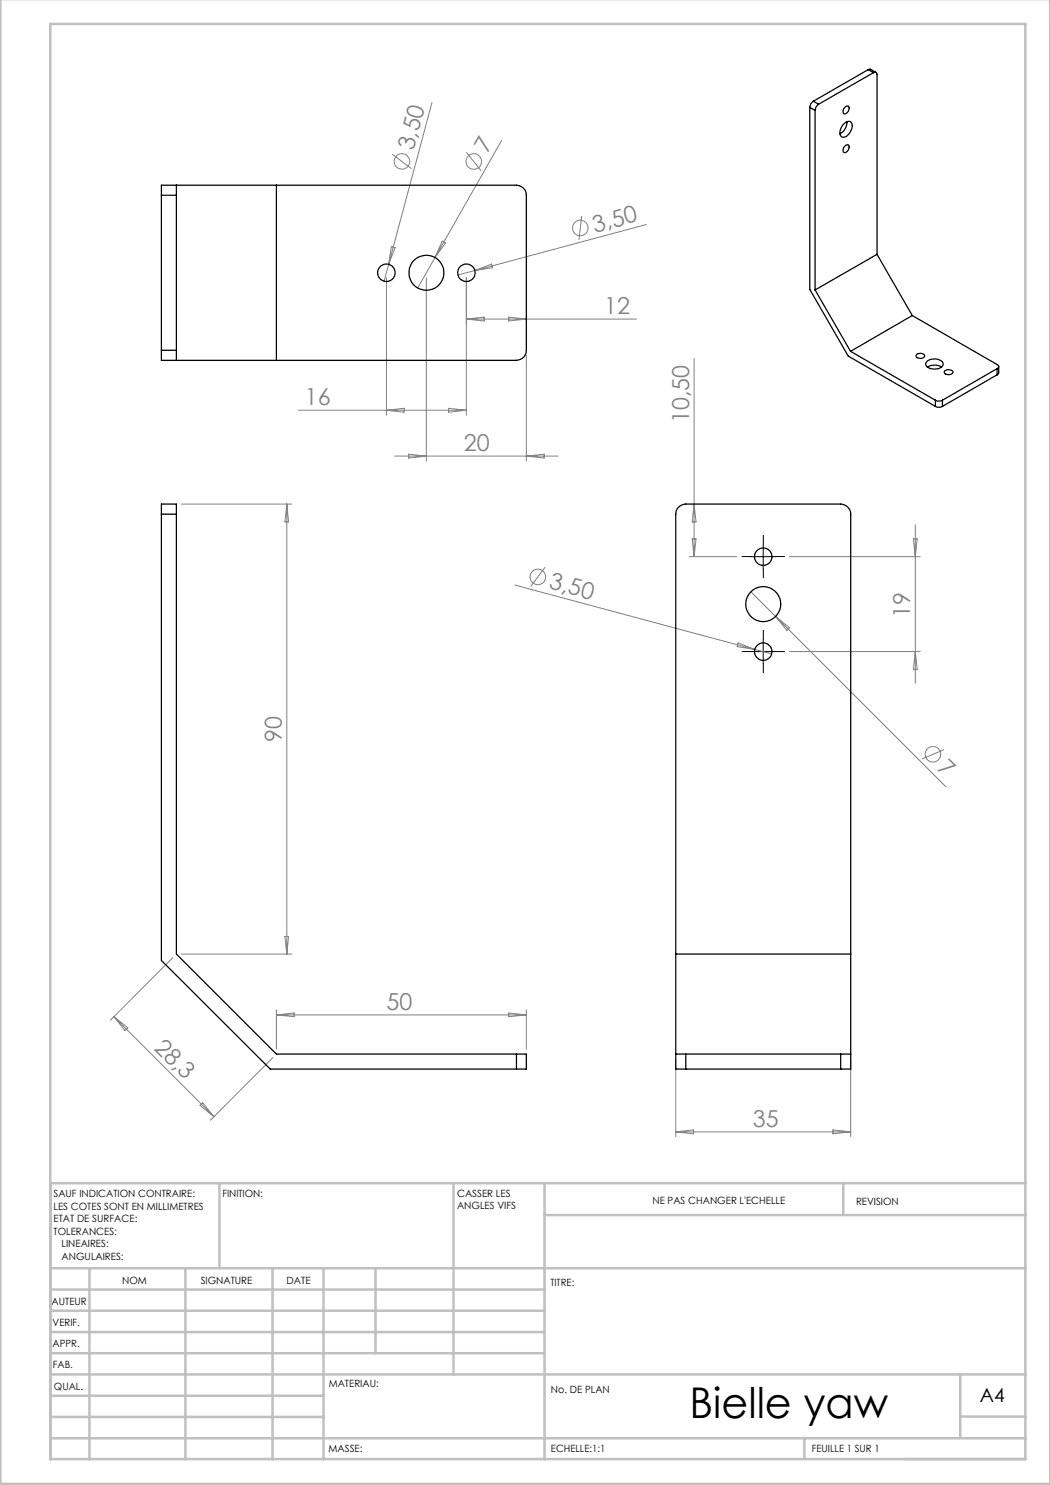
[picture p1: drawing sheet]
<svg xmlns="http://www.w3.org/2000/svg" width="210mm" height="297mm" viewBox="0 0 210 297" stroke-linecap="round" stroke-linejoin="round" font-family="sans-serif">
<g fill="none" stroke="#808080" stroke-width=".2">
<path d="M78.5 30.9l3.8 2.8M86.4 20.5l-8.7 32.4M93.3 30.4l2.9 3.8M100.3 28.1l-16.8 29.5M77.3 55.6v27.4M77.7 52.9l-.9 3.3M78.3 49.3l.7 .2-1.3 3.4zM85.3 55.6v36.6M88.4 48.2l.7 .4-2.1 2.9zM93.3 55.6v27.4M95 54.1l-3.4 .9M95 54.1l3.3-1.3 .2 .7z"/>
<path d="M116.3 43.2l-.5 4.8M129.3 44.9l-34.3 9.2M93.3 63.8h34M93.3 63.8l3.5-.4v.8zM101.7 63.4l3.6 .4-3.6 .4zM105.3 71v21.2M138.8 71.7v39.6M59.7 82.1h33.6M77.3 82.1l3.5-.4v.7zM78.9 91.2h32.7M81.7 90.8l3.6 .4-3.6 .4zM89.7 81.7l3.6 .4-3.6 .3z"/>
<path d="M105.3 91.2l3.5-.4v.8zM36.3 100.8h22M57.4 100.8v90M57.4 100.8l.3 3.6h-.7zM103 117l48 12.9M109 113.4l-2.8 3.9M137.8 111.3h9.6M138.4 107.8h.8l-.4 3.5zM138.8 100.8l.4 3.6h-.8zM150.2 118.4l4.9 4.9M157.9 111.3h26.1M182.7 107.8h.7l-.3 3.5z"/>
<path d="M183.1 105v31.7M147.6 128.6l3.4 1.3-3.6-.6zM151 129.9l3.3 .9M155.1 123.3l34.1 34.1M155.1 123.3l2.8 2.3-.5 .5zM157.9 130.3h26.1M183.1 130.3l.3 3.6h-.7zM188.8 149.9l-4.4 1.9M34.6 191.5l-12.5 12.5M36.3 190.8h22M57 187.3h.7l-.3 3.5zM22.8 203.3l20 20"/>
<path d="M22.8 203.3l2.8 2.3-.6 .5zM54.6 211.5l-12.5 12.5M55.3 202v7.8M55.3 203h50M55.3 203l3.5-.4v.7zM101.7 202.6l3.6 .4-3.6 .3zM105.3 202v7.8M135.1 211.8v15.6M170.1 211.8v15.6M40 221.1l.5-.5 2.3 2.7zM135.1 226.4h35M135.1 226.4l3.6-.4v.8z"/>
<path d="M166.6 226l3.5 .4-3.5 .4z"/>
<circle cx="80.4" cy="32.3" r="1.55"/>
<circle cx="94.8" cy="32.3" r="1.55"/>
<circle cx="116" cy="45.6" r="1.55"/>
<circle cx="107.6" cy="115.4" r="1.55"/>
<circle cx="186.6" cy="150.9" r="1.56"/>
</g>
<path d="M150.2 111.3h-1.8M152.7 108.8v-1.7M152.7 113.8v1.8M155.2 111.3h1.7M150.2 130.3h-1.8M152.7 127.8v-1.7M152.7 132.8v1.8M155.2 130.3h1.7" fill="none" stroke="#000" stroke-width=".2" stroke-dasharray="30.5 1.3 1.3 1.3"/>
<path d="M150.1 111.3h5.1M152.6 108.8v5M150.1 130.3h5.1M152.6 127.8v5" fill="none" stroke="#000" stroke-width=".2"/>
<g fill="none" stroke="#c0c0c0" stroke-width=".5">
<path d="M.1 -.1v296.9h209.9v-296.9M10.1 4.8h195v287h-195zM43.9 236.6v17M90.7 236.6v38.3M108.9 236.6v55.3M168.7 236.6v6.3M205.1 236.6h-195v55.3M10.1 253.6h195M10.1 257.9h98.8M17.9 253.6v38.3M37.1 253.6v38.3M54.5 253.6v38.3"/>
<path d="M64.7 253.6v38.3M75.1 253.6v17M108.9 243h96.2M10.1 270.6h98.8M10.1 266.4h98.8M10.1 262.1h98.8M10.1 279.1h54.6M10.1 274.9h195M192.1 274.8v12.7M10.1 287.7h195M10.1 283.4h54.6M160.9 287.5v4.3"/>
<path d="M192.1 283.3h13"/>
</g>
<g fill="none" stroke="#000" stroke-width=".25">
<path d="M173.6 13.9h.5l1.1 .6M173.6 13.9l-10.9 6.3M173.6 13.9l1.1 .6M174.7 14.5a.44 .44 0 0 1 .5 0 .44 .44 0 0 1 .2 .5v35.9M174.7 14.5l-11 6.3M32.3 39v-2h71a1.99 1.99 0 0 1 2 2v31.1a1.99 1.99 0 0 1-2 2h-71v-2M32.3 39v31.1M32.3 39h3M35.3 37v2M35.3 39v31.1M55.3 37v35.1M162 21.5v36.4l7.7 13.3 17.4 10.1"/>
<path d="M162 21.5l1 .6M162.7 20.2a1.6 1.6 0 0 0-.7 1.3M162.7 20.2l1 .6M163 22.1v35.9M163.7 20.8a1.6 1.6 0 0 0-.7 1.3M168.5 25a1.33 1.33 0 0 1 1.7-.6 2.23 2.23 0 0 1-1.3 3 .78 .78 0 0 1-.8-.2 .78 .78 0 0 1-.1-.9zM169 21.4a.49 .49 0 0 1 .7-.1 .49 .49 0 0 1 .1 .7 .74 .74 0 0 1-1.1 .6v-.6zM169 29.2a.48 .48 0 0 1 .7-.2 .48 .48 0 0 1 .1 .7 .74 .74 0 0 1-1.1 .7v-.7zM169.4 24.3a2.69 2.69 0 0 1-1.4 2.5M163 58l7.1 12.3M175.4 50.9l-12.4 7.1M175.4 50.9l7.1 12.2"/>
<path d="M32.3 70.1h3M35.3 70.1v2M170.1 70.3l17 9.7M182.5 63.1l16.9 9.8a.42 .42 0 0 1 .3 .4 .42 .42 0 0 1-.3 .4M182.5 63.1l-12.4 7.2M183.4 70.9a.99 .99 0 0 1 1.5 .4 1.04 1.04 0 0 1-1.7-.1zM185.4 72.3a2.27 2.27 0 0 1 3.2 .4 1.6 1.6 0 0 1-2.2 1.1 1.1 1.1 0 0 1-1.2-1.2zM185.5 73.4a2.69 2.69 0 0 1 2.8 0M189 74.1a1.2 1.2 0 0 1 1.6 .3 .98 .98 0 0 1-.9 .5 .98 .98 0 0 1-.9-.5zM199.4 73.7l-10.9 6.3M199.4 73.7v1.3M199.4 75l-10.9 6.3"/>
<path d="M199.7 73.3v1.2l-.3 .5M187.1 80a1.5 1.5 0 0 0 1.4 0M187.1 81.3a1.5 1.5 0 0 0 1.4 0M187.1 80v1.3M188.5 80v1.3M32.3 102.8v-2h3v2M32.3 102.8v89.3l21.7 21.7h49.3M32.3 102.8h3M35.3 102.8v88l20 20h48M135.1 190.8h35M103.3 210.8h2v3h-2M103.3 210.8v3"/>
<path d="M135.1 210.8h2.1M137.2 213.8h-2.1v-111a2.05 2.05 0 0 1 2.1-2h30.9a2.05 2.05 0 0 1 2 2v111h-2M137.2 210.8h30.9M137.2 213.8h30.9M137.2 210.8v3M168.1 210.8h2M168.1 210.8v3"/>
<circle cx="77.3" cy="54.6" r="1.75"/>
<circle cx="85.3" cy="54.6" r="3.5"/>
<circle cx="93.3" cy="54.5" r="1.76"/>
<circle cx="152.7" cy="111.3" r="1.75"/>
<circle cx="152.6" cy="120.8" r="3.5"/>
<circle cx="152.7" cy="130.3" r="1.75"/>
</g>
<text font-size="8.5" x="137.9" y="283.5">Bielle yaw</text>
<g font-size="4.7" fill="#808080">
<text x="82.7" y="30.2" transform="rotate(-75 82.7 30.2)">3,50</text>
<text x="97.5" y="30.9" transform="rotate(-60 97.5 30.9)">7</text>
<text x="119" y="46.6" transform="rotate(-15 119 46.6)">3,50</text>
<text x="120.9" y="62.8">12</text>
<text x="61" y="81">16</text>
<text x="137.8" y="84.6" transform="rotate(-90 137.8 84.6)">10,50</text>
<text x="92.8" y="90.2">20</text>
<text x="109.6" y="117.7" transform="rotate(15 109.6 117.7)">3,50</text>
<text x="182.1" y="123.5" transform="rotate(-90 182.1 123.5)">19</text>
<text x="56.3" y="148.4" transform="rotate(-90 56.3 148.4)">90</text>
<text x="187.2" y="153.9" transform="rotate(45 187.2 153.9)">7</text>
<text x="77.3" y="201.9">50</text>
<text x="30.6" y="209.7" transform="rotate(45 30.6 209.7)">28,3</text>
<text x="150.6" y="225.3">35</text>
</g>
<text font-size="3.9" x="196" y="280.4">A4</text>
<g font-size="2">
<text x="10.7" y="239.5">SAUF INDICATION CONTRAIRE:</text>
<text x="44.5" y="239.5">FINITION:</text>
<text x="91.4" y="239.4">CASSER LES</text>
<text x="10.7" y="242">LES COTES SONT EN MILLIMETRES</text>
<text x="10.7" y="244.5">ETAT DE SURFACE:</text>
<text x="91.4" y="241.9">ANGLES VIFS</text>
<text x="130.5" y="240.8">NE PAS CHANGER L'ECHELLE</text>
<text x="171.2" y="241">REVISION</text>
<text x="10.7" y="247">TOLERANCES:</text>
<text x="12.3" y="249.5">LINEAIRES:</text>
<text x="12.3" y="252">ANGULAIRES:</text>
<text x="24.4" y="256.9">NOM</text>
<text x="40.1" y="256.8">SIGNATURE</text>
<text x="57.3" y="256.8">DATE</text>
<text x="110.1" y="257.1">TITRE:</text>
<text x="10.3" y="260.9">AUTEUR</text>
<text x="10.5" y="269.3">APPR.</text>
<text x="10.5" y="265.2">VERIF.</text>
<text x="10.6" y="273.6">FAB.</text>
<text x="10.8" y="278">QUAL.</text>
<text x="65.8" y="277.4">MATERIAU:</text>
<text x="110.2" y="278.5">No. DE PLAN</text>
<text x="65.7" y="290.4">MASSE:</text>
<text x="110.2" y="290.5">ECHELLE:1:1</text>
<text x="162.4" y="290.4">FEUILLE 1 SUR 1</text>
</g>
</svg>
